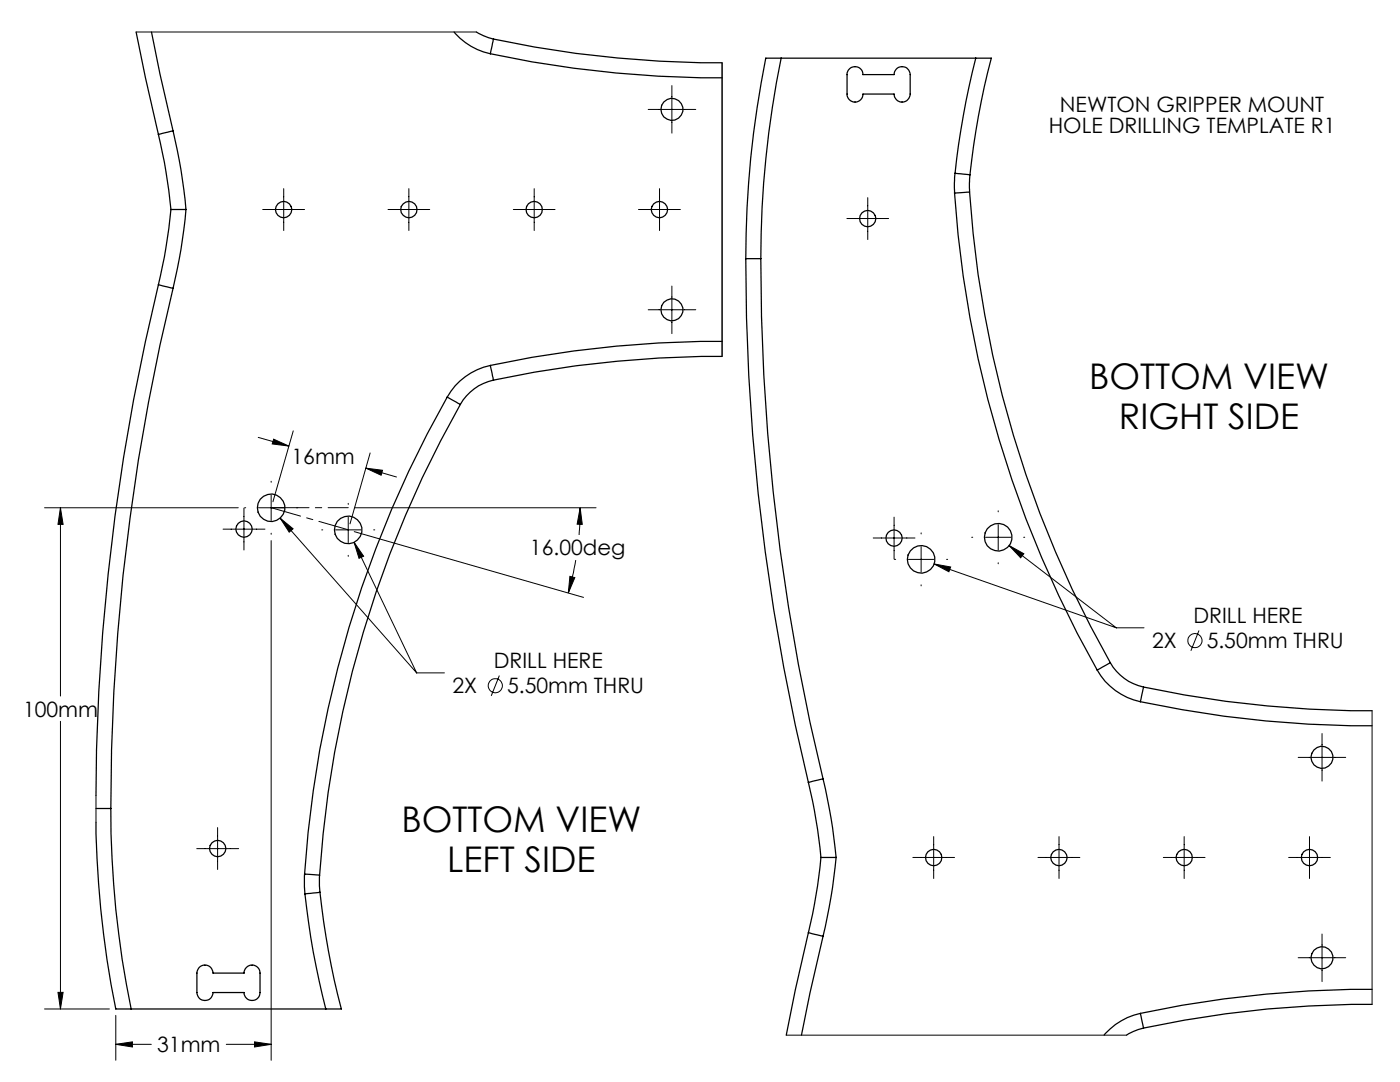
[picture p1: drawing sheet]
<svg xmlns="http://www.w3.org/2000/svg" width="279mm" height="216mm" viewBox="0 0 279 216" stroke-linecap="round" stroke-linejoin="round" font-family="sans-serif">
<g fill="none" stroke="#000" stroke-width=".2">
<path d="M27.2 6.4h67.9M134.1 17.1v9.5M144.1 12.5v58.6M144.1 12.6v58.4M56.6 37.6v8.4M81.6 37.6v8.4M106.6 37.6v8.4M129.4 21.8h9.5M131.6 37.6v8.4M173.2 39.4v8.4M52.4 41.8h8.4M77.4 41.8h8.4"/>
<path d="M102.4 41.8h8.4M127.4 41.8h8.4M134.1 57.1v9.5M169 43.6h8.3M129.4 61.8h9.5M51.5 87.3l6.1 1.7M54.1 96v.2M54.1 98.8v5.1M54.6 87.6l3 1.4-3.3-.4zM58.5 86l-4 14.1M73 93.4l6.1 1.8M73 93.4l3.3 .4-.2 1z"/>
<path d="M73.9 90.4l-4 14.1M8.9 101.3h38.7M12.1 101.3l.5 3.3h-1zM12.1 101.3v37.6M44.5 105.6h8.4M48.7 101.4v8.3M48.8 101.3h.2M51.6 101.3h5.1M54.1 107.9v103.7M54.1 106.4v.2M55.9 103.4l2.6 2.1-.8 .7zM55.9 103.4l27.2 30.9"/>
<path d="M59.2 101.3h.2M64.2 105.7h.2M67 105.7h5M69.5 100.4v.2M69.5 103.2v5.1M69.5 110.8v.2M70.7 108.2l12.4 26.1M70.7 108.2l1.9 2.8-1 .4zM70.7 106.1l45.8 13.1M70.8 101.3h48.2M74.6 105.7h.2M113.7 115l1 .3-1.3 3z"/>
<path d="M114.9 111.8l-.5 2.5-1 4M115.8 101.3l.4 3.3h-1zM115.8 101.3l-.2 5.5M174.3 107.4h8.3M178.4 103.2v8.3M178.5 111.6h.3M181.3 111.6h5.1M183.8 106.3v.2M183.8 109.1v5.1M183.8 116.7v.2M186.4 112.5l3.3 .6-.3 1zM186.4 112.5l36.4 12.8"/>
<path d="M188.9 111.6h.2M193.9 107.2h.2M196.7 107.2h5.1M199.2 101.9v.2M199.2 104.7v5M199.2 112.3v.2M201.4 108.9l21.4 16.4M201.4 108.9l2.9 1.6-.6 .8zM204.3 107.2h.2M83.1 134.3h5.6M99.7 134.8l-1.7 4.1M222.8 125.3h5.5"/>
<path d="M239.3 125.8l-1.6 4.1M12.1 143.9v57.4M19.2 158.7v5.4M259.1 151.1h9.5M263.8 146.4v9.5M273.8 141.8v58.6M39.3 169.3h8.3M43.4 165.1v8.4M182.2 171.1h8.3M186.3 166.9v8.4M207.2 171.1h8.3M211.3 166.9v8.4"/>
<path d="M232.2 171.1h8.3M236.3 166.9v8.4M257.2 171.1h8.3M261.3 166.9v8.4M11.6 198h1l-.5 3.3zM259.1 191.1h9.5M263.8 186.4v9.5M8.9 201.3h12.9M23.1 208.4l3.3-.5v1zM23.1 202.6v9M23.1 208.4h7.1M45.2 208.4h8.9"/>
<path d="M50.8 207.9l3.3 .5-3.3 .5zM156.9 206.6h67.9"/>
<circle cx="98.8" cy="136.8" r="1.41"/>
<circle cx="238.5" cy="127.8" r="1.41"/>
</g>
<path d="M54.1 101.3l15.4 4.4" fill="none" stroke="#000" stroke-width=".2" stroke-dasharray="15.2 1.3 1.3 1.3" stroke-dashoffset="9.1"/>
<path d="M54.1 101.3h15.4" fill="none" stroke="#000" stroke-width=".2" stroke-dasharray="15.2 1.3 1.3 1.3" stroke-dashoffset="7.7"/>
<g fill="#000">
<path d="M12.1 101.3l.5 3.3h-1zM11.6 198h1l-.5 3.3zM54.6 87.6l3 1.4-3.3-.4zM73 93.4l3.3 .4-.2 1zM23.1 208.4l3.3-.5v1zM50.8 207.9l3.3 .5-3.3 .5zM55.9 103.4l1.8 2.8 .8-.7zM70.7 108.2l.9 3.2 1-.4zM201.4 108.9l2.3 2.4 .6-.8zM186.4 112.5l3 1.6 .3-1z"/>
<path d="M113.7 115l1 .3-1.3 3zM115.8 101.3l.4 3.3h-1z"/>
</g>
<g fill="none" stroke="#000" stroke-width=".25">
<path d="M27.2 6.4l1.8 9 2.6 11.4M30.2 6.4l1.7 8.4 2.6 11.3M90.6 6.4a12.9 12.9 0 0 0 7.3 4.3M95.1 6.4a11.5 11.5 0 0 0 3.4 1.4M97.9 10.7a218 218 0 0 0 46.2 4.8M98.5 7.8l-.6 2.9M98.5 7.8a217.5 217.5 0 0 0 45.6 4.7M155.9 11.6a200.4 200.4 0 0 0-4.1 40M155.9 11.6h-3.1a200.4 200.4 0 0 0-4 40M155.9 11.6h38.8M169.5 13.8a1.59 1.59 0 0 1 1.7-.4 1.59 1.59 0 0 1 1 1.5h6.2a1.61 1.61 0 0 1 1.6-1.6 1.61 1.61 0 0 1 1.6 1.6v3.9a1.61 1.61 0 0 1-1.6 1.6 1.61 1.61 0 0 1-1.6-1.6h-6.2a1.59 1.59 0 0 1-1.6 1.6 1.59 1.59 0 0 1-1.5-1.6v-4.2zM194.7 11.6h3.1a157.1 157.1 0 0 0-4.2 23.3"/>
<path d="M194.7 11.6a164.2 164.2 0 0 0-4.1 23M31.6 26.8a109.6 109.6 0 0 1 2.5 15M34.5 26.1a106 106 0 0 1 2.6 15.7M34.5 26.1l-2.9 .7M190.5 38.5a224.1 224.1 0 0 0 28.5 95.2M190.6 34.6l3 .3M190.6 34.6l-.1 3.9M193.5 38.3l-3 .2M193.5 38.3a220.1 220.1 0 0 0 28.1 93.9M193.6 34.9l-.1 3.4M31.6 56.8l2.9 .7M31.6 56.8a437.9 437.9 0 0 0-12.4 101.9"/>
<path d="M34.1 41.8a108.9 108.9 0 0 1-2.5 15M34.1 41.8h3M34.5 57.5a440.1 440.1 0 0 0-12.4 103.8M37.1 41.8a105.5 105.5 0 0 1-2.6 15.7M148.8 51.6h3M148.8 51.6a442.2 442.2 0 0 0 12.5 104.5M151.8 51.6a440.7 440.7 0 0 0 12.5 103.8M89.3 79.2a222.7 222.7 0 0 0-28.5 95.2M89.3 79.2l2.6 1.5M97.9 72.9a13 13 0 0 0-8.6 6.3M97.9 72.9l.6 2.9M98.5 75.8a10 10 0 0 0-6.6 4.9"/>
<path d="M144.1 68.1a218 218 0 0 0-46.2 4.8M144.1 71.1a217.5 217.5 0 0 0-45.6 4.7M91.9 80.7a220.1 220.1 0 0 0-28.1 93.9M219 133.7a13 13 0 0 0 8.6 6.3M221.6 132.2l-2.6 1.5M221.6 132.2a10 10 0 0 0 6.6 4.9M228.2 137.1l-.6 2.9M228.2 137.1a217.5 217.5 0 0 0 45.6 4.7M161.3 156.1a109.6 109.6 0 0 1 2.5 15M164.3 155.4a110.4 110.4 0 0 1 2.6 15.7M164.3 155.4l-3 .7M227.6 140a218 218 0 0 0 46.2 4.8"/>
<path d="M19.2 164.1a191 191 0 0 0 4 37.2h3M19.2 161.3h2.9M22.1 161.3a193.7 193.7 0 0 0 4.1 40M60.8 174.4l.1 4M60.8 174.4l3 .2M60.9 178.4a157.7 157.7 0 0 0 4.1 22.9M63.8 174.6l.1 3.4M63.9 178a157.1 157.1 0 0 0 4.2 23.3h-3.1M63.9 178l-3 .4M163.8 171.1a108.9 108.9 0 0 1-2.5 15M163.8 171.1h3.1M166.9 171.1a112 112 0 0 1-2.6 15.7"/>
<path d="M39.8 193a1.61 1.61 0 0 1 1.7-.3 1.61 1.61 0 0 1 1 1.5h6.2a1.59 1.59 0 0 1 1.6-1.6 1.59 1.59 0 0 1 1.6 1.6v3.8a1.59 1.59 0 0 1-1.6 1.6 1.59 1.59 0 0 1-1.6-1.6h-6.2a1.61 1.61 0 0 1-1.6 1.6 1.61 1.61 0 0 1-1.6-1.6v-3.8zM161.3 186.1l3 .7M161.3 186.1l-2.6 11.5-1.8 9M164.3 186.8l-2.7 11.4-1.7 8.4M273.8 197.4a218 218 0 0 0-46.2 4.8M26.2 201.3h38.8M227.6 202.2a13.2 13.2 0 0 0-7.3 4.4M227.6 202.2l.6 2.9M228.2 205.1a10.7 10.7 0 0 0-3.4 1.5M273.8 200.4a211.4 211.4 0 0 0-45.6 4.7"/>
<circle cx="134.1" cy="21.8" r="2.2"/>
<circle cx="56.6" cy="41.8" r="1.63"/>
<circle cx="81.6" cy="41.8" r="1.64"/>
<circle cx="106.6" cy="41.8" r="1.64"/>
<circle cx="131.6" cy="41.8" r="1.63"/>
<circle cx="173.2" cy="43.6" r="1.63"/>
<circle cx="134.1" cy="61.8" r="2.2"/>
<circle cx="48.7" cy="105.6" r="1.63"/>
<circle cx="54.1" cy="101.3" r="2.75"/>
<circle cx="69.5" cy="105.7" r="2.75"/>
<circle cx="178.4" cy="107.4" r="1.63"/>
<circle cx="183.8" cy="111.6" r="2.76"/>
<circle cx="199.2" cy="107.2" r="2.76"/>
<circle cx="263.8" cy="151.1" r="2.2"/>
<circle cx="43.4" cy="169.3" r="1.63"/>
<circle cx="186.3" cy="171.1" r="1.64"/>
<circle cx="211.3" cy="171.1" r="1.63"/>
<circle cx="236.3" cy="171.1" r="1.63"/>
<circle cx="261.3" cy="171.1" r="1.64"/>
<circle cx="263.8" cy="191.1" r="2.2"/>
</g>
<g font-size="7.1">
<text x="217.3" y="77.6">BOTTOM VIEW</text>
<text x="223.3" y="85.7">RIGHT SIDE</text>
<text x="80.1" y="166">BOTTOM VIEW</text>
<text x="89.3" y="174">LEFT SIDE</text>
</g>
<g font-size="4.2">
<text x="211.5" y="22.4">NEWTON GRIPPER MOUNT</text>
<text x="209.3" y="26.6">HOLE DRILLING TEMPLATE R1</text>
<text x="58.2" y="92.6">16mm</text>
<text x="105.8" y="110.8">16.00deg</text>
<text x="238.2" y="124.3">DRILL HERE</text>
<text x="229.9" y="129.4">2X</text>
<text x="240.8" y="129.4">5.50mm THRU</text>
<text x="98.6" y="133.3">DRILL HERE</text>
<text x="4.6" y="143">100mm</text>
<text x="90.3" y="138.4">2X</text>
<text x="101.2" y="138.4">5.50mm THRU</text>
<text x="31.4" y="210">31mm</text>
</g>
</svg>
